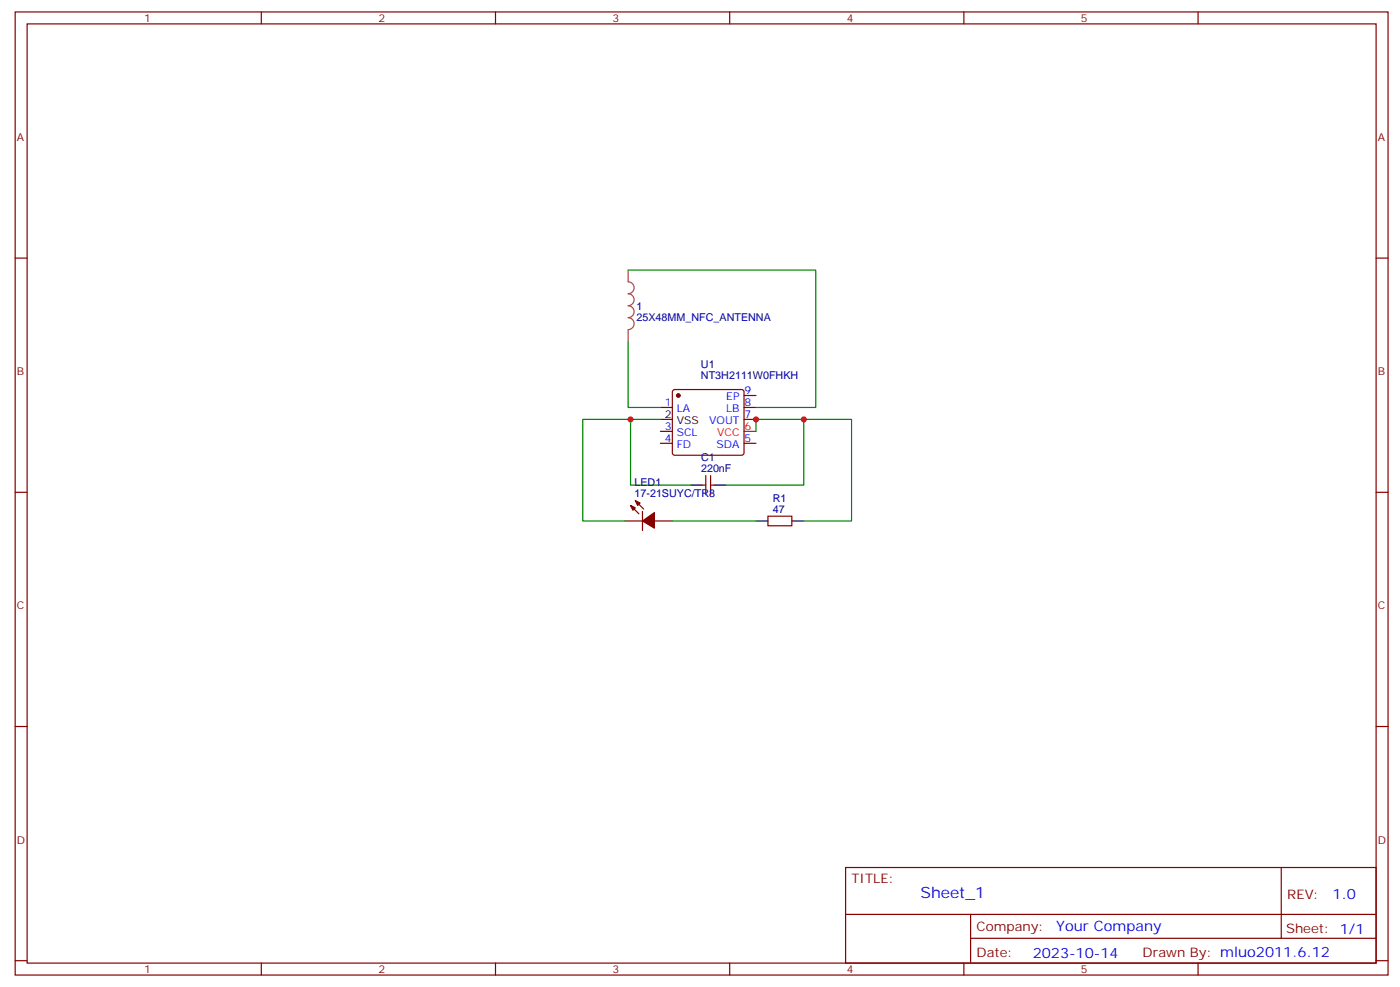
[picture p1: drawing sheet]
<svg xmlns="http://www.w3.org/2000/svg" width="413mm" height="291mm" viewBox="0 0 413 291" stroke-linecap="round" stroke-linejoin="round" font-family="sans-serif">
<g fill="none" stroke="#870000" stroke-width=".35">
<path d="M4.5 3.5h405.3v284.4h-405.3zM8 7.1h398.3v277.2h-398.3zM77.2 3.5v3.6M146.3 3.5v3.6M215.4 3.5v3.6M284.6 3.5v3.6M353.7 3.5v3.6M4.5 76.2h3.5M406.3 76.2h3.5M198.7 115.2l.5-.2h19.8l.5 .2 .2 .5v18l-.3 .5-.4 .2h-19.8l-.5-.2-.2-.5v-18zM219.7 116.8h3.5M195 120.3h3.5"/>
<path d="M195 130.9h3.5M195 127.4h3.5M219.7 120.3h3.5M219.7 123.8h3.5M219.7 130.9h3.5M4.5 145.3h3.5M184.4 153.8h5.3M186.2 149.2l2.4 2.5M187.6 147.8l2.4 2.5M189.7 151v5.6M193.2 153.8h5.3M207.3 143.2h1.1"/>
<path d="M208.4 140.4v5.7M209.8 140.4v5.7M209.8 143.2h1.1M226.7 152.4h7.1v2.8h-7.1zM406.3 145.3h3.5M4.5 214.5h3.5M406.3 214.5h3.5M249.7 256.1h156.6v28.2h-156.6zM378.3 256.1v20.9M249.7 270h156.5M286.6 277h119.6M286.6 270v14.1"/>
<path d="M4.5 283.6h3.5M77.2 284.3v3.6M146.3 284.3v3.6M215.4 284.3v3.6M284.6 284.3v3.6M353.7 284.3v3.6M406.3 283.6h3.5"/>
</g>
<path d="M219.7 127.4h3.5" fill="none" stroke="#f00" stroke-width=".35"/>
<path d="M195 123.8h3.5M203.8 143.2h3.5M210.9 143.2h3.5M223.2 153.8h3.5M233.8 153.8h3.5" fill="none" stroke="#000" stroke-width=".35"/>
<g fill="#870000" stroke="#870000" stroke-width=".35">
<path d="M186.2 149.2l1.4 .7-.7 .7z"/>
<path d="M187.6 147.8l1.4 .7-.7 .7z"/>
<path d="M189.7 153.8l3.5-2.5v4.6z"/>
<circle cx="200.3" cy="116.8" r=".53"/>
</g>
<path d="M185.5 79.7v3.5a1.76 1.76 0 0 1 1.7 1.8 1.76 1.76 0 0 1-1.7 1.7 1.76 1.76 0 0 1 1.7 1.8 1.76 1.76 0 0 1-1.7 1.8 1.76 1.76 0 0 1 1.7 1.7 1.76 1.76 0 0 1-1.7 1.8 1.76 1.76 0 0 1 1.7 1.7 1.76 1.76 0 0 1-1.7 1.8M185.5 97.4v3.5" fill="none" stroke="#a64a4a" stroke-width=".35"/>
<path d="M185.5 79.7h55.3v40.6h-17.6M185.5 100.9v19.4h9.5M186.2 123.8h-14.2v30h12.4M195 123.8h-8.8v19.4h17.6M223.2 127.4v-3.6h14.1v19.4h-22.9M237.3 123.8h14.1v30h-14.1M198.5 153.8h24.7" fill="none" stroke="#008700" stroke-width=".35"/>
<g fill="#c00">
<circle cx="186.2" cy="123.8" r=".88"/>
<circle cx="237.3" cy="123.8" r=".88"/>
<circle cx="223.2" cy="123.8" r=".88"/>
</g>
<text font-size="4.6" fill="#00f" x="271.8" y="265.1">Sheet_1</text>
<g font-size="4.2" fill="#00f">
<text x="393.5" y="265.4">1.0</text>
<text x="311.8" y="274.9">Your Company</text>
<text x="304.9" y="282.7">2023-10-14</text>
</g>
<g font-size="3.9" fill="#800">
<text x="251.4" y="260.7">TITLE:</text>
<text x="380.1" y="265.4">REV:</text>
<text x="288.3" y="274.9">Company:</text>
<text x="379.7" y="275.5">Sheet: 1/1</text>
<text x="288.3" y="282.6">Date:</text>
<text x="337.4" y="282.7">Drawn By: mluo2011.6.12</text>
</g>
<g font-size="3.2" fill="#800">
<text x="42.6" y="6.5">1</text>
<text x="111.7" y="6.5">2</text>
<text x="180.9" y="6.5">3</text>
<text x="250" y="6.5">4</text>
<text x="319.2" y="6.5">5</text>
<text x="5" y="41.6">A</text>
<text x="406.8" y="41.6">A</text>
<text x="5" y="110.8">B</text>
<text x="406.8" y="110.8">B</text>
<text x="5" y="179.9">C</text>
<text x="406.8" y="179.9">C</text>
<text x="5" y="249.1">D</text>
<text x="406.8" y="249.1">D</text>
<text x="42.6" y="287.3">1</text>
<text x="111.7" y="287.3">2</text>
<text x="180.9" y="287.3">3</text>
<text x="250" y="287.3">4</text>
<text x="319.2" y="287.3">5</text>
</g>
<g font-size="3.2" fill="#000080">
<text x="187.9" y="94.7">25X48MM_NFC_ANTENNA</text>
<text x="187.9" y="91.4">1</text>
<text x="207" y="112">NT3H2111W0FHKH</text>
<text x="207" y="108.8">U1</text>
<text x="207" y="136.2">C1</text>
<text x="187.3" y="143.6">LED1</text>
<text x="207" y="139.3">220nF</text>
<text x="187.3" y="146.8">17-21SUYC/TR8</text>
<text x="228.2" y="148.2">R1</text>
<text x="228.2" y="151.3">47</text>
</g>
<g font-size="3.2" fill="#00f">
<text x="196.3" y="119.9">1</text>
<text x="214.4" y="118.2">EP</text>
<text x="219.9" y="116.4">9</text>
<text x="219.9" y="119.9">8</text>
<text x="199.8" y="121.7">LA</text>
<text x="209.4" y="125.2">VOUT</text>
<text x="214.4" y="121.7">LB</text>
<text x="219.9" y="123.5">7</text>
<text x="196.3" y="130.5">4</text>
<text x="196.3" y="127">3</text>
<text x="199.8" y="128.8">SCL</text>
<text x="219.9" y="130.5">5</text>
<text x="199.8" y="132.3">FD</text>
<text x="211.6" y="132.3">SDA</text>
</g>
<g font-size="3.2">
<text x="196.3" y="123.5">2</text>
<text x="199.8" y="125.2">VSS</text>
</g>
<g font-size="3.2" fill="#f00">
<text x="211.8" y="128.8">VCC</text>
<text x="219.9" y="127">6</text>
</g>
</svg>
